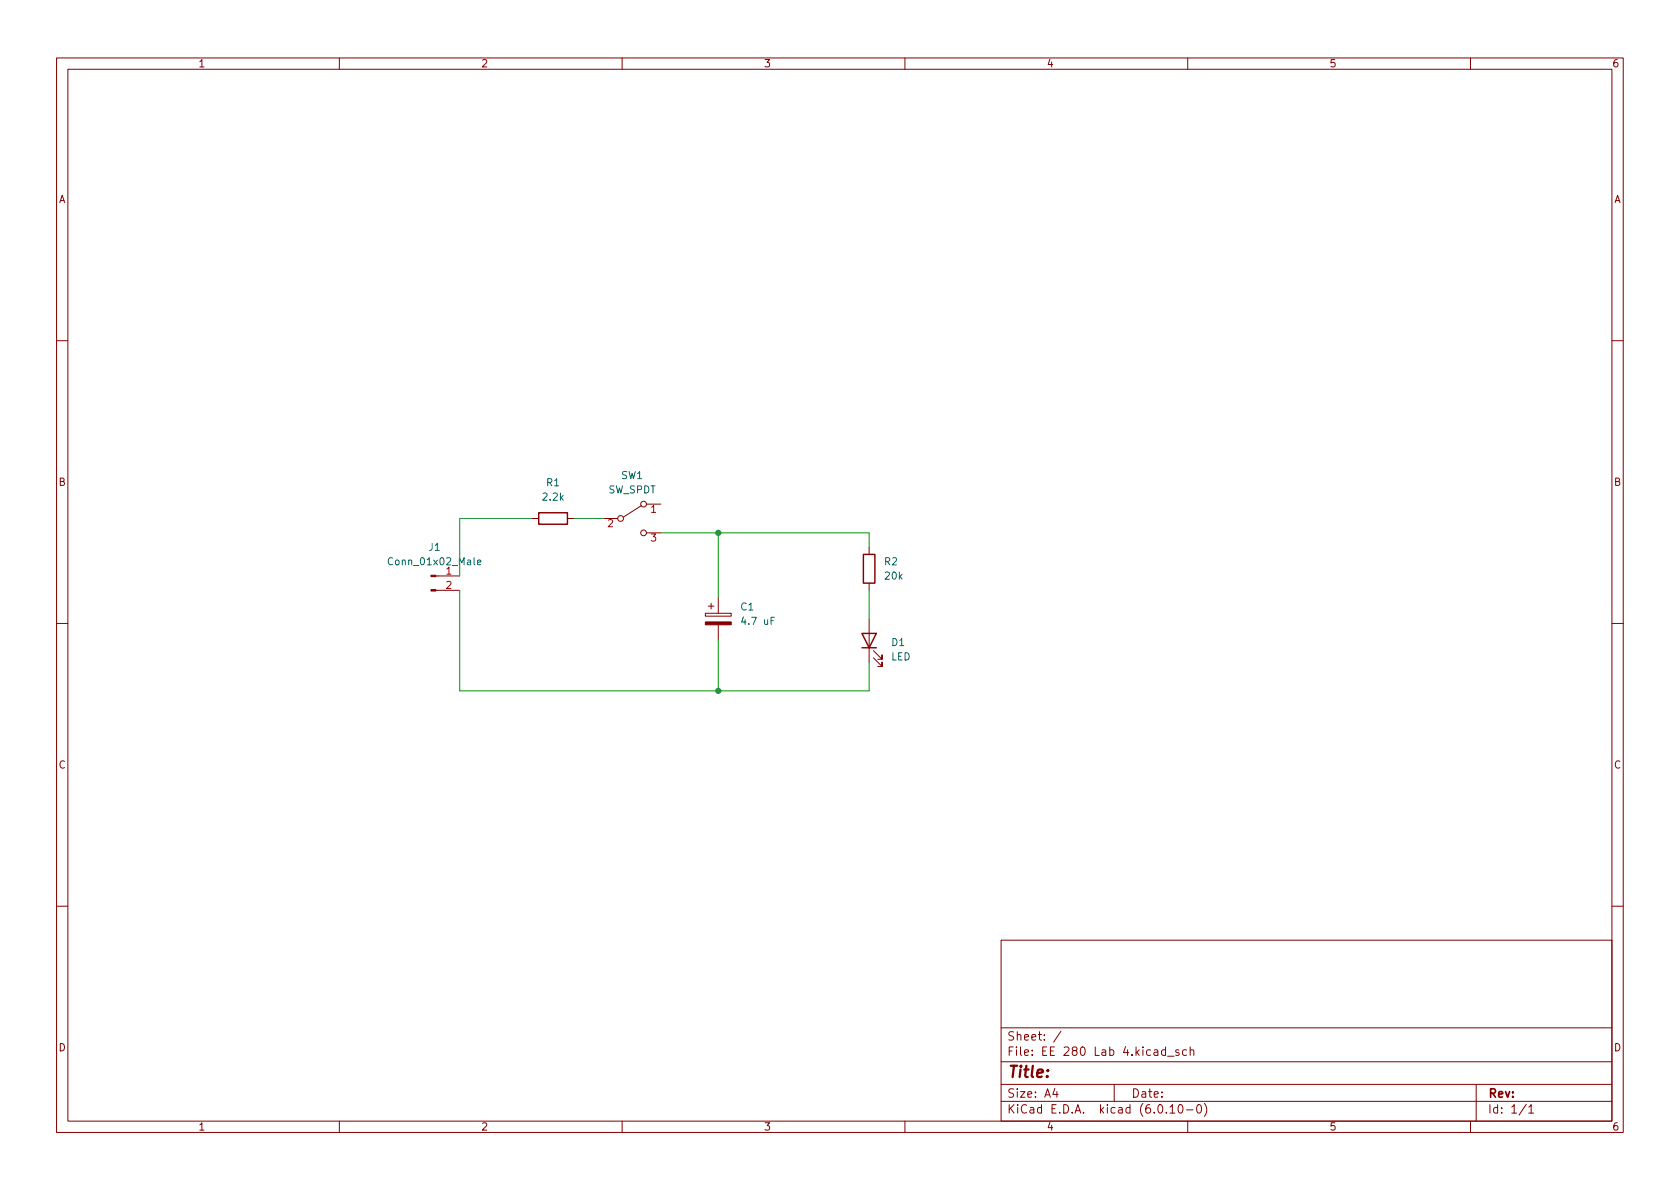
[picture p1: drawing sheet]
<svg xmlns="http://www.w3.org/2000/svg" width="297mm" height="210mm" viewBox="0 0 297 210" stroke-linecap="round" stroke-linejoin="round" font-family="sans-serif">
<g fill="none" stroke="#840000" stroke-width=".18">
<path d="M10 10.2h277v190.1h-277zM12 12.2h273v186.1h-273zM60 10.2v2M110 10.2v2M160 10.2v2M210 10.2v2M260 10.2v2M10 60.2h2M285 60.2h2M94 91.7h1.2M100.3 91.7h1.3M106.7 91.7h2.5"/>
<path d="M113.4 89.4l-3.2 2M114.3 89.1h2.5M114.3 94.2h2.5M153.7 96.8v1.2M10 110.2h2M77.1 104.4h4.2M77.1 101.8h4.2M124.7 108.5h4.6v.5h-4.6zM125.2 107.2h1M125.7 106.7v1M127 105.7v2.8M127 110.5v2.8"/>
<path d="M153.7 103.1v1.3M153.7 109.5v7.6M154.4 116.3l1.6 1.6v-.8v.8h-.8M154.4 115.1l1.6 1.5v-.8v.8h-.8M285 110.2h2M10 160.2h2M177 166.3h108v32h-108zM285 160.2h2M60 198.3v2M110 198.3v2M160 198.3v2M177 194.8h108"/>
<path d="M177 191.8h108M177 187.8h108M177 181.8h108M186.5 192.5l-.4 1h1M186.9 193v1M187.6 182.4l-1.3 1.9M197 191.8v3M206.1 185.7l-.5-.1-.2 .3v.4l.1 .3h.6M206.1 185.1v1.5M206.4 186.8h1.2M206.9 195.8l.4-.5v1.5M206.9 196.8h.8"/>
<path d="M208.4 185.7l-.3-.1-.2 .2v.3l.5 .1v.4h-.5M208.5 195.4l.1-.1a.81 .81 0 0 1 .6 .7 .81 .81 0 0 1-.3 .8h-.1a.81 .81 0 0 1-.6-.6 .81 .81 0 0 1 .3-.8zM209.8 185.7l-.4-.1-.3 .3v.4l.1 .3h.6M209.8 196.3h1.1M210 198.3v2M210.4 185.8l.2-.2 .4 .1 .1 .9M210.4 185.1v1.5M211.8 195.4l.1-.1a.81 .81 0 0 1 .6 .7 .81 .81 0 0 1-.3 .8h-.1a.81 .81 0 0 1-.6-.6 .81 .81 0 0 1 .3-.8zM212.9 195.1a1.72 1.72 0 0 1 0 2.3M260 198.3v2M261 191.8v6.5M269.9 195.3l-1.3 1.9"/>
<path d="M270.3 195.8l.4-.5v1.5M270.3 196.8h.9"/>
<circle cx="109.7" cy="91.7" r=".51"/>
<circle cx="113.8" cy="89.1" r=".51"/>
<circle cx="113.8" cy="94.2" r=".51"/>
</g>
<g fill="#840000" stroke="#840000" stroke-width=".18">
<path d="M124.7 110h4.6v.5h-4.6z"/>
<path d="M76.2 104.3h.9v.2h-.9z"/>
<path d="M76.2 101.7h.9v.3h-.9z"/>
</g>
<path d="M95.2 90.7h5.1v2h-5.1zM152.7 98h2v5.1h-2zM152.4 112h2.5l-1.2 2.5zM152.4 114.5h2.5" fill="none" stroke="#840000" stroke-width=".25"/>
<path d="M84.4 99.5l.6-.2v-.2l-.4-.1-.2 .2 .1 .6h.5" fill="none" stroke="#006464" stroke-width=".18"/>
<path d="M94 91.7h-12.7v10.1M101.6 91.7h5.1M116.8 94.2h36.9v2.6M127 94.2v11.5M81.3 104.4v17.8h72.4v-5.1M127 113.3v8.9M153.7 104.4v5.1" fill="none" stroke="#009600" stroke-width=".18"/>
<g fill="#009600" stroke="#009600" stroke-width=".18">
<circle cx="127" cy="122.2" r=".46"/>
<circle cx="127" cy="94.2" r=".46"/>
</g>
<text font-size="2.8" fill="#840000" x="178" y="190.6">Title:</text>
<g font-size="2.1" fill="#840000">
<text x="178" y="184">Sheet: /</text>
<text x="178" y="186.7">File: EE 280 Lab 4.kicad_sch</text>
<text x="178" y="196.9">KiCad E.D.A. kicad (6.0.10-0)</text>
<text x="178" y="194.1">Size: A4</text>
<text x="200" y="194.1">Date:</text>
<text x="263" y="194.1">Rev:</text>
<text x="263" y="196.9">Id: 1/1</text>
</g>
<g font-size="1.8" fill="#840000">
<text x="35" y="11.9">1</text>
<text x="85" y="11.9">2</text>
<text x="135" y="11.9">3</text>
<text x="185" y="11.9">4</text>
<text x="235" y="11.9">5</text>
<text x="285" y="11.9">6</text>
<text x="10.3" y="35.9">A</text>
<text x="285.3" y="35.9">A</text>
<text x="10.3" y="85.9">B</text>
<text x="285.3" y="85.9">B</text>
<text x="10.3" y="135.9">C</text>
<text x="285.3" y="135.9">C</text>
<text x="10.3" y="185.9">D</text>
<text x="285.3" y="185.9">D</text>
<text x="35" y="199.9">1</text>
<text x="85" y="199.9">2</text>
<text x="135" y="199.9">3</text>
<text x="185" y="199.9">4</text>
<text x="235" y="199.9">5</text>
<text x="285" y="199.9">6</text>
</g>
<g font-size="1.8" fill="#006464">
<text x="96.1" y="88.5">2.2k</text>
<text x="96.7" y="86">R1</text>
<text x="107.5" y="87.2">SW_SPDT</text>
<text x="109.8" y="84.7">SW1</text>
<text x="69.2" y="99.9">Conn_01x02_Male</text>
<text x="75.9" y="97.4">J1</text>
<text x="156.4" y="99.9">R2</text>
<text x="131" y="107.9">C1</text>
<text x="156.5" y="102.5">20k</text>
<text x="131.4" y="110.5">4.7 uF</text>
<text x="157.5" y="116.8">LED</text>
<text x="157.7" y="114.2">D1</text>
</g>
<g font-size="1.8" fill="#a90000">
<text x="107.5" y="93.2">2</text>
<text x="115.1" y="90.7">1</text>
<text x="115.1" y="95.8">3</text>
<text x="78.9" y="101.6">1</text>
<text x="78.9" y="104.1">2</text>
</g>
</svg>
